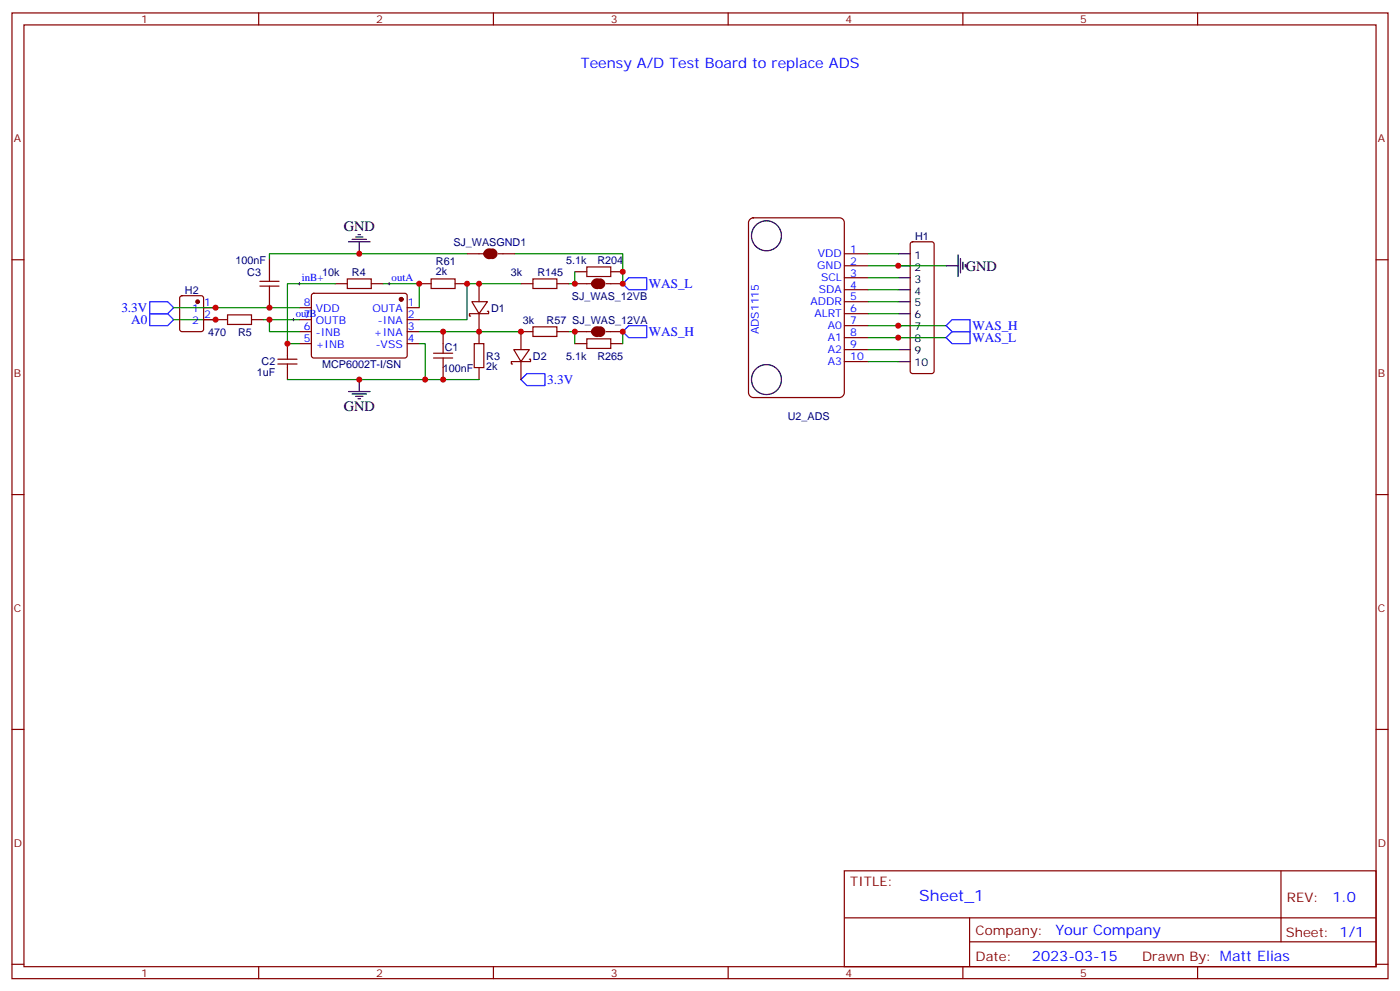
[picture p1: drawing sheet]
<svg xmlns="http://www.w3.org/2000/svg" width="412mm" height="292mm" viewBox="0 0 412 292" stroke-linecap="round" stroke-linejoin="round" font-family="sans-serif">
<g fill="none" stroke="#870000" stroke-width=".35">
<path d="M3.5 3.8h405.4v284.3h-405.4zM7.1 7.3h398.2v277.3h-398.2zM76.2 3.8v3.5M145.3 3.8v3.5M214.5 3.8v3.5M283.6 3.8v3.5M352.8 3.8v3.5M3.5 76.5h3.6M405.3 76.5h3.6M3.5 145.6h3.6M405.3 145.6h3.6M3.5 214.8h3.6"/>
<path d="M405.3 214.8h3.6M248.7 256.4h156.6v28.2h-156.6zM377.3 256.4v20.9M248.7 270.2h156.5M285.6 277.3h119.6M285.6 270.2v14.2M3.5 283.9h3.6M76.2 284.6v3.5M145.3 284.6v3.5M214.5 284.6v3.5M283.6 284.6v3.5M352.8 284.6v3.5"/>
<path d="M405.3 283.9h3.6"/>
</g>
<path d="M220.8 64.7l1.1-.6h25.4a1.41 1.41 0 0 1 1.4 1.4v50.1a1.51 1.51 0 0 1-1.4 1.5h-25.4a1.51 1.51 0 0 1-1.4-1.5v-50.1z" fill="#fff" stroke="#800000" stroke-width=".35"/>
<g fill="none" stroke="#870000" stroke-width=".35">
<path d="M79.4 76.5v6.3M137.6 74.7h4.9M143.2 74.7h2.5M146.8 74.7h4.9M172.9 78.6h7v2.8h-7zM248.7 74.7h7.1M248.7 78.2h7.1M268.3 71.4l.5-.2h5.7l.5 .2 .2 .5v37.4l-.3 .5-.4 .2h-5.7l-.5-.2-.2-.5v-37.4zM53.2 87.3l.4-.2h5.7l.6 .4 .1 9.4-.5 .7h-5.9l-.6-.4-.1-9.4zM60 94.1h7M60 90.6h3.5M67 92.7h7.1v2.8h-7.1z"/>
<path d="M74.1 94.1h3.5M76.6 82.8h5.6M76.6 84.2h5.6M79.4 84.2v6.4M88.2 94.1h3.5M88.2 97.6h3.5M88.2 90.6h3.5M92 86.6l.4-.2h27.1l.4 .7v17.9l-.7 .4-27-.1-.5-.6v-17.6zM98.8 83.5h3.5M102.3 82.1h7.1v2.8h-7.1zM109.4 83.5h3.5M119.9 94.1h3.6"/>
<path d="M119.9 97.6h3.6M119.9 90.6h3.6M123.5 83.5h3.5M127 82.1h7.1v2.8h-7.1zM130.5 97.6v6.4M134.1 83.5h3.5M139 88.8h4.6l-2.5 3.6zM141.1 92.4h-2.8v.7h.3M141.1 83.5v5.3M141.1 92.4v8.8M143.6 91.7h.3v.7h-2.8M153.5 83.5h3.5"/>
<path d="M157 82.1h7v2.8h-7zM157 96.2h7v2.9h-7zM157 97.6h-3.5v5.3M164 83.5h3.6M164 97.6h3.6M169.3 83.5h5M169.3 80h3.6M169.3 97.6h5M172.9 99.8h7v2.8h-7zM175 83.5h2.4M175 97.6h2.4M178.5 83.5h4.9"/>
<path d="M178.5 97.6h4.9M179.9 80h3.5M248.7 81.8h7.1M248.7 85.3h7.1M248.7 88.8h7.1M248.7 92.4h7.1M248.7 95.9h7.1M248.7 99.4h7.1M81.8 107.2h5.7M81.8 105.8h5.7M84.7 101.2v4.6M84.7 107.2v4.6"/>
<path d="M88.2 101.2h3.5M119.9 101.2h3.6M127.7 104h5.6M127.7 105.4h5.6M130.5 105.4v6.4M139.7 101.2h2.8v7h-2.8zM141.1 108.2v3.6M151.3 102.9h4.6l-2.4 3.6zM153.5 106.5h-2.9v.7h.4M153.5 106.5v5.3M155.9 105.8h.4v.7h-2.8M169.3 101.2h3.6"/>
<path d="M179.9 101.2h3.5M248.7 102.9h7.1M248.7 106.5h7.1"/>
</g>
<g fill="none" stroke="#000" stroke-width=".35">
<path d="M102.7 71.2h6.3M103.7 70.5h4.2M104.8 69.8h2.1M105.5 69.1h.7M105.8 71.2v3.5M264.6 74.7h3.5M264.6 78.2h3.5M278.7 78.2h3.5M282.2 75.1v6.3M282.9 76.1v4.3M283.6 77.2v2.1M284.3 77.9v.7"/>
<path d="M264.6 81.8h3.5M264.6 85.3h3.5M264.6 88.8h3.5M264.6 92.4h3.5M264.6 95.9h3.5M264.6 99.4h3.5M102.7 115.3h6.3M103.7 116h4.2M104.8 116.7h2.1M105.5 117.4h.7M105.8 111.8v3.5M264.6 102.9h3.5"/>
<path d="M264.6 106.5h3.5"/>
<circle cx="225.8" cy="69.4" r="4.4"/>
<circle cx="225.8" cy="111.8" r="4.4"/>
</g>
<g fill="none" stroke="#008700" stroke-width=".35">
<path d="M137.6 74.7h-58.2v1.8M151.7 74.7h31.7v8.8M255.8 78.2h22.9M255.8 74.7h8.8M51.2 94.1h12.3M51.2 90.6h37M77.6 94.1h1.8M88.2 94.1h-8.8v3.5h8.8M98.8 83.5h-14.1v17.7h3.5M112.9 83.5h10.6v7.1M123.5 97.6h30M153.5 83.5h-15.9v10.6h-14.1"/>
<path d="M167.6 97.6h1.7v3.6M169.3 80v3.5h-1.7M183.4 97.6v3.6M255.8 95.9h22.9M255.8 99.4h22.9M255.8 81.8h8.8M255.8 85.3h8.8M255.8 88.8h8.8M255.8 92.4h8.8M84.7 111.8h56.4M123.5 101.2h1.7v10.6M255.8 102.9h8.8"/>
<path d="M255.8 106.5h8.8"/>
</g>
<path d="M44.1 88.8h5.3l1.8 1.8-1.8 1.8h-5.3zM44.1 92.4h5.3l1.8 1.7-1.8 1.8h-5.3zM183.4 97.6l1.8-1.7h5.3v3.5h-5.3zM183.4 83.5l1.8-1.7h5.3v3.5h-5.3zM278.7 95.9l1.8-1.8h5.3v3.5h-5.3zM278.7 99.4l1.8-1.8h5.3v3.6h-5.3zM155.2 110h5.3v3.5h-5.3l-1.7-1.7z" fill="none" stroke="#00f" stroke-width=".35"/>
<path d="M144.3 74a.76 .76 0 0 0-1.1 .7 .76 .76 0 0 0 1.1 .7M145 74a.71 .71 0 0 1 .7 .7 .71 .71 0 0 1-.7 .7M176 82.8a.76 .76 0 0 0-1 .7 .76 .76 0 0 0 1 .7M176 96.9a.76 .76 0 0 0-1 .7 .76 .76 0 0 0 1 .8M176.7 82.8a.71 .71 0 0 1 .7 .7 .71 .71 0 0 1-.7 .7M176.7 96.9a.71 .71 0 0 1 .7 .7 .71 .71 0 0 1-.7 .8" fill="none" stroke="#870000" stroke-width="1.8"/>
<g fill="#870000" stroke="#870000" stroke-width=".35">
<circle cx="118.2" cy="88.1" r=".53"/>
<circle cx="58.2" cy="88.8" r=".53"/>
</g>
<path d="M86.1 94.1h.7M86.4 93.8v.7M87.8 83.5h.7M88.2 83.2v.7M114.3 83.5h.7M114.7 83.2v.7" fill="none" stroke="#000" stroke-width=".29"/>
<g fill="#c00">
<circle cx="264.6" cy="95.9" r=".88"/>
<circle cx="264.6" cy="78.2" r=".88"/>
<circle cx="264.6" cy="99.4" r=".88"/>
<circle cx="183.4" cy="80" r=".88"/>
<circle cx="123.5" cy="83.5" r=".88"/>
<circle cx="137.6" cy="83.5" r=".88"/>
<circle cx="183.4" cy="83.5" r=".88"/>
<circle cx="183.4" cy="97.6" r=".88"/>
<circle cx="169.3" cy="83.5" r=".88"/>
<circle cx="169.3" cy="97.6" r=".88"/>
<circle cx="153.5" cy="97.6" r=".88"/>
<circle cx="141.1" cy="83.5" r=".88"/>
<circle cx="141.1" cy="97.6" r=".88"/>
<circle cx="105.8" cy="74.7" r=".88"/>
<circle cx="79.4" cy="94.1" r=".88"/>
<circle cx="79.4" cy="90.6" r=".88"/>
<circle cx="130.5" cy="111.8" r=".88"/>
<circle cx="130.5" cy="97.6" r=".88"/>
<circle cx="125.2" cy="111.8" r=".88"/>
<circle cx="84.7" cy="101.2" r=".88"/>
<circle cx="105.8" cy="111.8" r=".88"/>
<circle cx="63.5" cy="90.6" r=".88"/>
<circle cx="63.5" cy="94.1" r=".88"/>
</g>
<text font-size="4.6" fill="#00f" x="270.8" y="265.4">Sheet_1</text>
<g font-size="4.2" fill="#00f">
<text x="171.1" y="20">Teensy A/D Test Board to replace ADS</text>
<text x="392.5" y="265.7">1.0</text>
<text x="310.9" y="275.2">Your Company</text>
<text x="304" y="283">2023-03-15</text>
</g>
<g font-size="4.2">
<text x="101.2" y="67.9">GND</text>
<text x="284.5" y="79.7">GND</text>
<text x="101.2" y="120.9">GND</text>
</g>
<g font-size="3.9" fill="#00f">
<text x="191.1" y="84.8">WAS_L</text>
<text x="35.7" y="91.8">3.3V</text>
<text x="38.7" y="95.4">A0</text>
<text x="191.1" y="98.9">WAS_H</text>
<text x="286.5" y="97.1">WAS_H</text>
<text x="286.5" y="100.7">WAS_L</text>
<text x="161.2" y="113">3.3V</text>
</g>
<g font-size="3.9" fill="#800">
<text x="250.5" y="261">TITLE:</text>
<text x="379.1" y="265.7">REV:</text>
<text x="287.4" y="275.2">Company:</text>
<text x="378.7" y="275.8">Sheet: 1/1</text>
<text x="287.4" y="282.9">Date:</text>
<text x="336.4" y="282.9">Drawn By: Matt Elias</text>
</g>
<g font-size="3.2" fill="#800">
<text x="41.6" y="6.8">1</text>
<text x="110.8" y="6.8">2</text>
<text x="179.9" y="6.8">3</text>
<text x="249.1" y="6.8">4</text>
<text x="318.2" y="6.8">5</text>
<text x="4.1" y="41.9">A</text>
<text x="405.9" y="41.9">A</text>
<text x="4.1" y="111.1">B</text>
<text x="405.9" y="111.1">B</text>
<text x="4.1" y="180.2">C</text>
<text x="405.9" y="180.2">C</text>
<text x="4.1" y="249.3">D</text>
<text x="405.9" y="249.3">D</text>
<text x="41.6" y="287.6">1</text>
<text x="110.8" y="287.6">2</text>
<text x="179.9" y="287.6">3</text>
<text x="249.1" y="287.6">4</text>
<text x="318.2" y="287.6">5</text>
</g>
<g font-size="3.2" fill="#000080">
<text x="269.5" y="70.6">H1</text>
<text x="69.4" y="77.6">100nF</text>
<text x="128.4" y="77.9">R61</text>
<text x="133.5" y="72.3">SJ_WASGND1</text>
<text x="166.8" y="77.6">5.1k</text>
<text x="176" y="77.6">R204</text>
<text x="72.8" y="81.2">C3</text>
<text x="94.9" y="81.2">10k</text>
<text x="103.7" y="81.2">R4</text>
<text x="128.4" y="81.1">2k</text>
<text x="150.5" y="81.2">3k</text>
<text x="158.3" y="81.2">R145</text>
<text x="54.5" y="86.5">H2</text>
<text x="168.4" y="88.2">SJ_WAS_12VB</text>
<text x="144.6" y="91.7">D1</text>
<text x="154" y="95.4">3k</text>
<text x="161" y="95.4">R57 SJ_WAS_12VA</text>
<text x="61.3" y="99">470</text>
<text x="70.1" y="99">R5</text>
<text x="77.1" y="107.6">C2</text>
<text x="131" y="103.4">C1</text>
<text x="143.2" y="105.9">R3</text>
<text x="157" y="105.9">D2</text>
<text x="166.8" y="106">5.1k</text>
<text x="176" y="106">R265</text>
<text x="75.7" y="110.8">1uF</text>
<text x="94.9" y="108.3">MCP6002T-I/SN</text>
<text x="130.4" y="109.4">100nF</text>
<text x="143.2" y="109">2k</text>
<text x="232.1" y="123.8">U2_ADS</text>
</g>
<g font-size="3.2" fill="#00f">
<text x="240.9" y="75.8">VDD</text>
<text x="250.5" y="74.4">1</text>
<text x="250.5" y="77.9">2</text>
<text x="88.9" y="82.7">inB+</text>
<text x="115.4" y="82.7">outA</text>
<text x="240.7" y="79.3">GND</text>
<text x="241.9" y="82.8">SCL</text>
<text x="250.5" y="81.4">3</text>
<text x="238.7" y="89.9">ADDR</text>
<text x="241.2" y="86.4">SDA</text>
<text x="250.5" y="84.9">4</text>
<text x="250.5" y="88.5">5</text>
<text x="56.7" y="92">1</text>
<text x="56.7" y="95.5">2</text>
<text x="60.1" y="90.2">1</text>
<text x="60.1" y="93.8">2</text>
<text x="87.1" y="93.2">outB</text>
<text x="89.5" y="93.8">7</text>
<text x="89.5" y="90.2">8</text>
<text x="93" y="95.5">OUTB</text>
<text x="93" y="92">VDD</text>
<text x="109.7" y="92">OUTA</text>
<text x="111.3" y="95.5">-INA</text>
<text x="120.1" y="90.2">1</text>
<text x="120.1" y="93.8">2</text>
<text x="239.9" y="93.4">ALRT</text>
<text x="250.5" y="92">6</text>
<text x="250.5" y="95.5">7</text>
<text x="89.5" y="100.8">5</text>
<text x="89.5" y="97.3">6</text>
<text x="93" y="99.1">-INB</text>
<text x="110.2" y="99.1">+INA</text>
<text x="120.1" y="97.3">3</text>
<text x="120.1" y="100.8">4</text>
<text x="223.5" y="98.4" transform="rotate(-90 223.5 98.4)">ADS1115</text>
<text x="243.8" y="96.9">A0</text>
<text x="243.8" y="100.5">A1</text>
<text x="250.5" y="99.1">8</text>
<text x="93" y="102.6">+INB</text>
<text x="110.7" y="102.6">-VSS</text>
<text x="243.8" y="104">A2</text>
<text x="243.8" y="107.5">A3</text>
<text x="250.5" y="102.6">9</text>
<text x="250.5" y="106.1">10</text>
</g>
<g font-size="3.2">
<text x="269.4" y="76.1">1</text>
<text x="269.4" y="79.7">2</text>
<text x="269.4" y="83.2">3</text>
<text x="269.4" y="86.7">4</text>
<text x="269.4" y="90.2">5</text>
<text x="269.4" y="93.8">6</text>
<text x="269.4" y="97.3">7</text>
<text x="269.4" y="100.8">8</text>
<text x="269.4" y="104.4">9</text>
<text x="269.4" y="107.9">10</text>
</g>
</svg>
